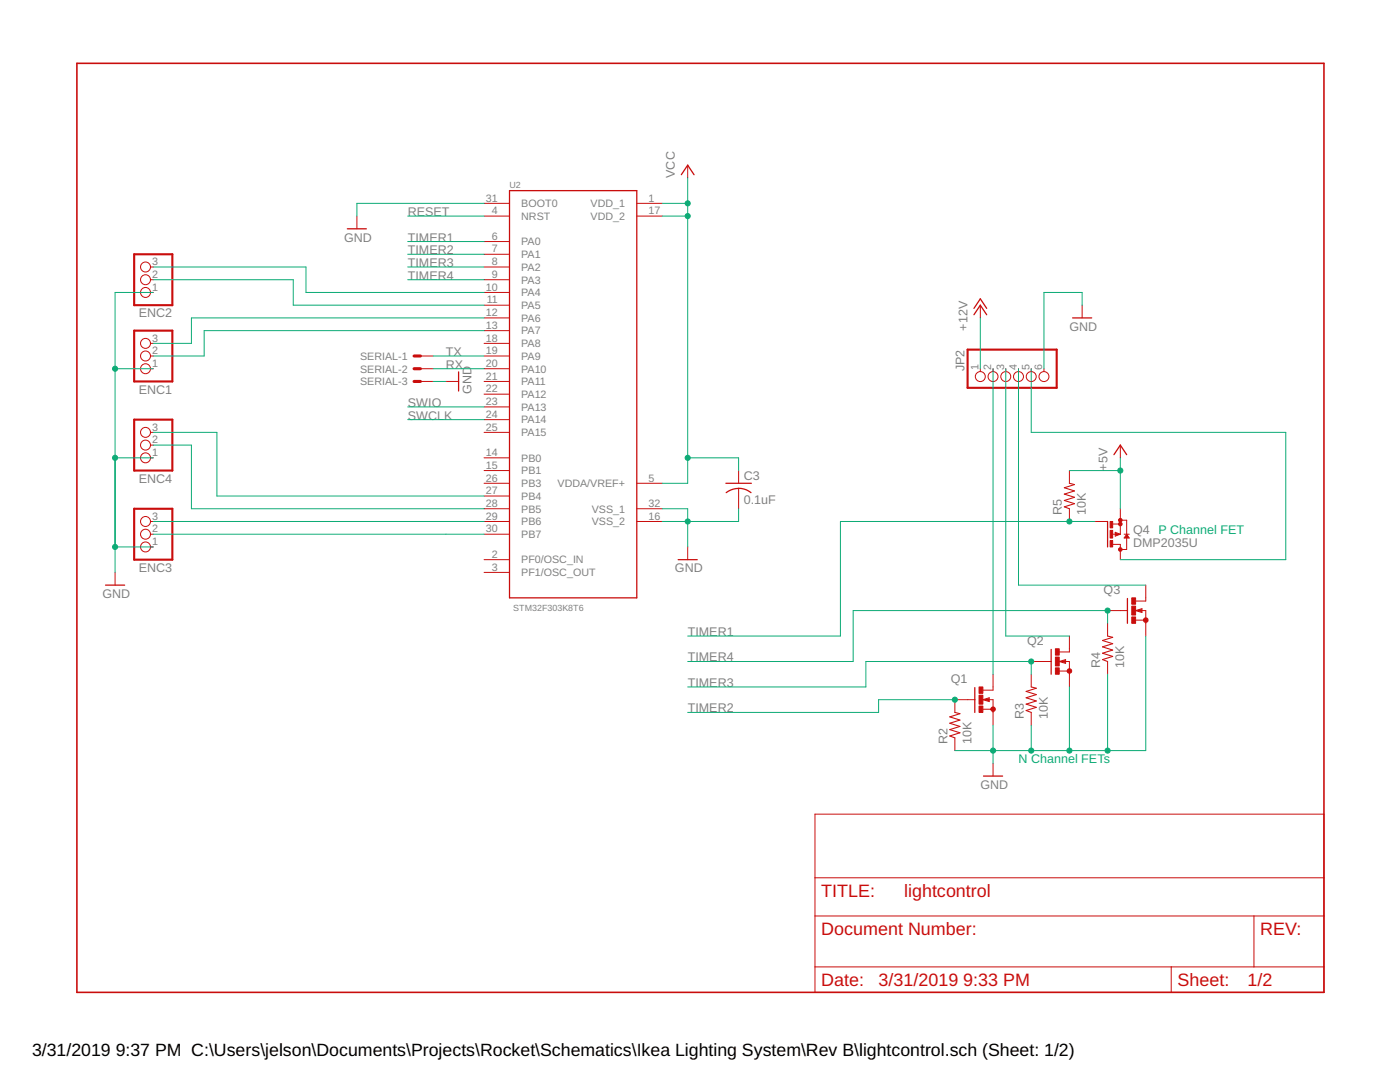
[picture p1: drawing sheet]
<svg xmlns="http://www.w3.org/2000/svg" width="279mm" height="216mm" viewBox="0 0 279 216" stroke-linecap="round" stroke-linejoin="round" font-family="sans-serif">
<path d="M26.8 50.7h7.6v10.2h-7.6zM26.8 66h7.6v10.1h-7.6zM193.1 69.8h17.8v7.6h-17.8zM26.8 83.7h7.6v10.2h-7.6zM26.8 101.5h7.6v10.2h-7.6z" fill="none" stroke="#c90d0c" stroke-width=".42"/>
<g fill="none" stroke="#c90d0c" stroke-width=".2">
<path d="M137.2 33v2.5M30 58.4h.6M30 55.8h.6M30 53.3h.6M71.2 43.1v2.6M96.6 58.4h5.1M96.6 55.8h5.1M96.6 53.3h5.1M96.6 43.1h5.1M96.6 40.6h5.1M96.6 48.2h5.1M96.6 50.7h5.1"/>
<path d="M127.1 43.1h5.1M127.1 40.6h5.1M30 73.6h.6M30 71h.6M30 68.5h.6M83.9 73.6h2.5M83.9 71h2.5M83.9 76.1h2.5M89 76.1h2.5M96.6 73.6h5.1M96.6 71h5.1M96.6 68.5h5.1"/>
<path d="M96.6 60.9h5.1M96.6 63.4h5.1M96.6 66h5.1M96.6 76.1h5.1M96.6 78.7h5.1M195.6 60.9v2.5M195.6 73.6v.5M198.2 73.6v.5M200.7 73.6v.5M203.3 73.6v.5M205.8 73.6v.5M208.3 73.6v.5"/>
<path d="M216 60.9v2.5M30 91.4h.6M30 88.8h.6M30 86.3h.6M96.6 91.4h5.1M96.6 86.3h5.1M96.6 93.9h5.1M96.6 96.4h5.1M96.6 99h5.1M96.6 81.2h5.1M96.6 83.7h5.1M127.1 96.4h5.1"/>
<path d="M147.4 93.9v2.5M147.4 97.5v4M213.4 93.9v2.5M223.6 88.8v2.6M23 114.2v2.6M30 109.1h.6M30 106.6h.6M30 104.1h.6M96.6 106.6h5.1M96.6 104.1h5.1M96.6 101.5h5.1M96.6 111.7h5.1"/>
<path d="M96.6 114.2h5.1M127.1 104.1h5.1M127.1 101.5h5.1M137.2 109.1v2.6M213.4 101.5v2.6M218.5 104.1h2.5M222.1 106.6h1.5M222.1 108.6h1.5v3.1M222.1 104.6h1.5M222.6 106.2l1 .4-1 .4zM223.6 101.5v5.1M223.6 103.8h1.3v5.8h-1.3"/>
<path d="M224.3 106.6h1.1M224.9 106.6l.5 .8h-1.1zM228.7 116.8v3.1h-2M194.5 139.6h-3.9v2.6M196.2 139.6h2v5.1M196.2 139.6l1.2-.4v.8zM198.2 134.5v3.2h-2M205.8 134.5v2.6M205.8 132h4M211.4 132h2v5.1M211.4 132l1.3-.4v.8zM211.4 133.9h2"/>
<path d="M213.4 126.9v3.2h-2M221 121.8h4M221 124.4v2.5M221 132v2.5M226.6 121.8h2.1v5.1M226.6 121.8l1.3-.3v.7zM226.6 123.7h2.1M190.6 147.2v2.6M196.2 141.5h2M198.2 152.3v2.6M205.8 142.2v2.5M162.6 162.5h101.6v35.5h-101.6z"/>
<path d="M162.6 175.2h101.6M162.6 182.8h101.6M162.6 192.9h101.6M233.7 192.9v5.1M250.3 182.8v10.1"/>
<circle cx="29" cy="55.8" r=".99"/>
<circle cx="29" cy="58.4" r=".99"/>
<circle cx="29" cy="53.3" r=".99"/>
<circle cx="29" cy="73.6" r=".99"/>
<circle cx="29" cy="68.5" r=".99"/>
<circle cx="29" cy="71" r=".99"/>
<circle cx="195.6" cy="75.1" r=".99"/>
<circle cx="198.2" cy="75.1" r=".99"/>
<circle cx="200.7" cy="75.1" r=".99"/>
<circle cx="203.3" cy="75.1" r=".99"/>
<circle cx="205.8" cy="75.1" r=".99"/>
<circle cx="208.3" cy="75.1" r=".99"/>
<circle cx="29" cy="91.4" r=".99"/>
<circle cx="29" cy="88.8" r=".99"/>
<circle cx="29" cy="86.3" r=".99"/>
<circle cx="29" cy="109.1" r=".99"/>
<circle cx="29" cy="106.6" r=".99"/>
<circle cx="29" cy="104.1" r=".99"/>
</g>
<g fill="none" stroke="#c90d0c" stroke-width=".25">
<path d="M101.7 38h25.4v81.3h-25.4zM136 34.9l1.2-1.9 1.3 1.9M69.3 45.7h3.8M91.5 74.2v3.8M194.4 62.8l1.2-1.9 1.3 1.9M194.4 61.5l1.2-1.9 1.3 1.9M214.1 63.4h3.8M144.9 96.4h5M144.9 98.3a4 4 0 0 1 5 0M222.3 90.7l1.3-1.9 1.3 1.9M21.1 116.8h3.8M135.3 111.7h3.8"/>
<path d="M221 104.1v5M223.1 106.6l-.4-.1v.2l.5-.1M224.9 106.8l.2 .4h-.5zM225 119.4v5M194.5 137.2v5M209.8 129.6v4.9M196.3 154.9h3.8"/>
</g>
<path d="M15.3 12.6h248.9v185.4h-248.9zM197.3 139.5l-.5 .1 .5 .1M212.5 131.9l-.5 .1 .5 .1M227.8 121.7l-.5 .1 .5 .2" fill="none" stroke="#c90d0c" stroke-width=".32"/>
<g fill="#c90d0c" stroke="#c90d0c" stroke-width=".2">
<path d="M197.8 141.3a.46 .46 0 0 1 .7-.1 .46 .46 0 0 1-.2 .7 .46 .46 0 0 1-.6-.4h.5h-.5z" fill-rule="evenodd"/>
<path d="M213.2 133.5a.46 .46 0 0 1 .7 .2 .46 .46 0 0 1-.4 .6 .46 .46 0 0 1-.5-.4h.5h-.5z" fill-rule="evenodd"/>
<path d="M228.3 123.5a.46 .46 0 0 1 .7-.1 .46 .46 0 0 1-.1 .7 .46 .46 0 0 1-.7-.4h.5h-.5z" fill-rule="evenodd"/>
<circle cx="223.6" cy="103.8" r=".36"/>
<circle cx="223.6" cy="104.6" r=".36"/>
<circle cx="223.6" cy="109.6" r=".36"/>
</g>
<g fill="#c90d0c" stroke="#c90d0c" stroke-width=".2">
<path d="M195.4 140.9h.8v1.3h-.8z"/>
<path d="M195.4 137.1h.8v1.2h-.8z"/>
<path d="M195.4 138.7h.8v1.8h-.8z"/>
<path d="M210.6 133.3h.8v1.2h-.8z"/>
<path d="M210.6 129.5h.8v1.2h-.8z"/>
<path d="M210.6 131.1h.8v1.8h-.8z"/>
<path d="M225.9 123.1h.7v1.3h-.7z"/>
<path d="M225.9 119.3h.7v1.3h-.7z"/>
<path d="M225.9 120.9h.7v1.8h-.7z"/>
<path d="M221.6 107.9h.5v1.2h-.5z"/>
<path d="M221.6 104.1h.5v1.2h-.5z"/>
<path d="M221.6 105.8h.5v1.6h-.5z"/>
</g>
<path d="M213.4 96.4l1 .3-2 .6 2 .7-2 .6 2 .6-2 .7 2 .6-2 .6 1 .4M205.8 137.1l1 .2-2 .7 2 .6-2 .6 2 .7-2 .6 2 .6-2 .7 1 .4M221 126.9l1.1 .3-2.1 .6 2.1 .6-2.1 .7 2.1 .6-2.1 .6 2.1 .7-2.1 .6 1 .4M190.6 142.2l1 .2-2.1 .6 2.1 .7-2.1 .6 2.1 .6-2.1 .7 2.1 .6-2.1 .7 1.1 .3" fill="none" stroke="#c90d0c" stroke-width=".21"/>
<path d="M82.6 71h1.3M82.6 73.6h1.3M82.6 76.1h1.3" fill="none" stroke="#c90d0c" stroke-width=".61"/>
<g fill="none" stroke="#0dab76" stroke-width=".2">
<path d="M137.2 35.5v60.9h-5M30.6 58.4h-7.6v55.8M30.6 53.3h30.5v5.1h35.5M30.6 55.8h27.9v5.1h38.1M81.4 55.8h15.2M81.4 53.3h15.2M81.4 50.7h15.2M81.4 48.2h15.2M81.4 43.1h15.2M96.6 40.6h-25.4v2.5M132.2 40.6h5M132.2 43.1h5"/>
<path d="M23 73.6h7.6M86.4 73.6h10.2M86.4 76.1h2.6M86.4 71h10.2M96.6 66h-55.9v5h-10.1M96.6 63.4h-58.4v5.1h-7.6M195.6 63.4v10.2M198.2 73.6v60.9M200.7 73.6v53.3h12.7M203.3 73.6v43.2h25.4M205.8 73.6v12.7h50.8v25.4h-33M216 60.9v-2.5h-7.7v15.2"/>
<path d="M23 91.4h7.6M30.6 88.8h7.6v12.7h58.4M30.6 86.3h12.7v12.7h53.3M81.4 81.2h15.2M81.4 83.7h15.2M137.2 91.4h10.2v2.5M213.4 93.9h10.2M223.6 91.4v10.1M23 109.1h7.6M30.6 104.1h66M30.6 106.6h66M132.2 101.5h5v7.6"/>
<path d="M147.4 101.5v2.6h-15.2M218.5 104.1h-50.8v22.8h-30.5M190.6 139.6h-15.3v2.6h-38.1M205.8 134.5v-2.5h-33v5.1h-35.6M213.4 137.1v12.7M221 124.4v-2.6h-50.7v10.2h-33.1M221 134.5v15.3M228.7 126.9v22.9h-38.1M198.2 144.7v7.6M205.8 144.7v5.1"/>
</g>
<g fill="#0dab76" stroke="#0dab76" stroke-width=".2">
<circle cx="213.4" cy="149.8" r=".51"/>
<circle cx="221" cy="149.8" r=".51"/>
<circle cx="205.8" cy="149.8" r=".51"/>
<circle cx="198.2" cy="149.8" r=".51"/>
<circle cx="23" cy="73.6" r=".51"/>
<circle cx="23" cy="109.1" r=".51"/>
<circle cx="23" cy="91.4" r=".51"/>
<circle cx="137.2" cy="104.1" r=".51"/>
<circle cx="223.6" cy="93.9" r=".51"/>
<circle cx="221" cy="121.8" r=".51"/>
<circle cx="205.8" cy="132" r=".51"/>
<circle cx="190.6" cy="139.6" r=".51"/>
<circle cx="213.4" cy="104.1" r=".51"/>
<circle cx="137.2" cy="40.6" r=".51"/>
<circle cx="137.2" cy="43.1" r=".51"/>
<circle cx="137.2" cy="91.4" r=".51"/>
</g>
<g font-size="3.6" fill="#c90d0c">
<text x="163.9" y="179">TITLE:</text>
<text x="180.4" y="179">lightcontrol</text>
<text x="163.9" y="186.6">Document Number:</text>
<text x="251.5" y="186.6">REV:</text>
<text x="163.9" y="196.7">Date:</text>
<text x="175.3" y="196.7">3/31/2019</text>
<text x="192.2" y="196.7">9:33 PM</text>
<text x="235" y="196.7">Sheet:</text>
<text x="249" y="196.7">1/2</text>
</g>
<g font-size="3.5">
<text x="6.4" y="210.7">3/31/2019</text>
<text x="23.1" y="210.7">9:37 PM C:\Users\jelson\Documents\Projects\Rocket\Schematics\Ikea Lighting System\Rev B\lightcontrol.sch (Sheet: 1/2)</text>
</g>
<g font-size="2.5" fill="#808080">
<text x="134.7" y="35.5" transform="rotate(-90 134.7 35.5)">VCC</text>
<text x="81.4" y="43.1">RESET</text>
<text x="68.7" y="48.2">GND</text>
<text x="81.4" y="53.3">TIMER3</text>
<text x="81.4" y="50.7">TIMER2</text>
<text x="81.4" y="48.2">TIMER1</text>
<text x="81.4" y="55.8">TIMER4</text>
<text x="27.7" y="63.3">ENC2</text>
<text x="193.1" y="66" transform="rotate(-90 193.1 66)">+12V</text>
<text x="213.4" y="66">GND</text>
<text x="89" y="71">TX</text>
<text x="89" y="73.6">RX</text>
<text x="192.5" y="74.1" transform="rotate(-90 192.5 74.1)">JP2</text>
<text x="27.7" y="78.5">ENC1</text>
<text x="81.4" y="81.2">SWIO</text>
<text x="81.4" y="83.7">SWCLK</text>
<text x="94.1" y="78.7" transform="rotate(-90 94.1 78.7)">GND</text>
<text x="148.4" y="95.8">C3</text>
<text x="221" y="93.9" transform="rotate(-90 221 93.9)">+5V</text>
<text x="27.7" y="96.3">ENC4</text>
<text x="148.4" y="100.6">0.1uF</text>
<text x="211.9" y="102.8" transform="rotate(-90 211.9 102.8)">R5</text>
<text x="216.7" y="102.8" transform="rotate(-90 216.7 102.8)">10K</text>
<text x="226.1" y="106.6">Q4</text>
<text x="226.1" y="109.1">DMP2035U</text>
<text x="20.4" y="119.3">GND</text>
<text x="27.7" y="114.1">ENC3</text>
<text x="134.7" y="114.2">GND</text>
<text x="220.2" y="118.5">Q3</text>
<text x="137.2" y="132">TIMER4</text>
<text x="137.2" y="126.9">TIMER1</text>
<text x="205" y="128.7">Q2</text>
<text x="137.2" y="137.1">TIMER3</text>
<text x="189.8" y="136.3">Q1</text>
<text x="219.5" y="133.3" transform="rotate(-90 219.5 133.3)">R4</text>
<text x="224.3" y="133.3" transform="rotate(-90 224.3 133.3)">10K</text>
<text x="137.2" y="142.1">TIMER2</text>
<text x="204.3" y="143.4" transform="rotate(-90 204.3 143.4)">R3</text>
<text x="209.1" y="143.4" transform="rotate(-90 209.1 143.4)">10K</text>
<text x="189.1" y="148.5" transform="rotate(-90 189.1 148.5)">R2</text>
<text x="193.9" y="148.5" transform="rotate(-90 193.9 148.5)">10K</text>
<text x="195.7" y="157.4">GND</text>
</g>
<g font-size="2.5" fill="#0dab76">
<text x="231.2" y="106.6">P Channel FET</text>
<text x="203.3" y="152.3">N Channel FETs</text>
</g>
<g font-size="2.1" fill="#808080">
<text x="97" y="40.2">31</text>
<text x="104" y="41.3">BOOT0</text>
<text x="117.9" y="41.3">VDD_1</text>
<text x="129.4" y="40.2">1</text>
<text x="98.2" y="47.8">6</text>
<text x="98.2" y="42.8">4</text>
<text x="104" y="43.9">NRST</text>
<text x="117.9" y="43.9">VDD_2</text>
<text x="129.4" y="42.8">17</text>
<text x="30.4" y="52.9">3</text>
<text x="98.2" y="50.4">7</text>
<text x="98.2" y="52.9">8</text>
<text x="104" y="49">PA0</text>
<text x="104" y="51.5">PA1</text>
<text x="30.4" y="58">1</text>
<text x="30.4" y="55.5">2</text>
<text x="97" y="58">10</text>
<text x="98.2" y="55.5">9</text>
<text x="104" y="54">PA2</text>
<text x="104" y="56.6">PA3</text>
<text x="104" y="59.1">PA4</text>
<text x="97" y="63.1">12</text>
<text x="97" y="65.6">13</text>
<text x="97.1" y="60.5">11</text>
<text x="104" y="61.6">PA5</text>
<text x="104" y="64.2">PA6</text>
<text x="30.4" y="70.7">2</text>
<text x="30.4" y="68.2">3</text>
<text x="71.9" y="71.8">SERIAL-1</text>
<text x="97" y="68.2">18</text>
<text x="97" y="70.7">19</text>
<text x="104" y="66.7">PA7</text>
<text x="104" y="69.3">PA8</text>
<text x="104" y="71.8">PA9</text>
<text x="30.4" y="73.2">1</text>
<text x="71.9" y="74.3">SERIAL-2</text>
<text x="71.9" y="76.9">SERIAL-3</text>
<text x="97" y="73.2">20</text>
<text x="97" y="75.8">21</text>
<text x="104" y="74.3">PA10</text>
<text x="104" y="76.9">PA11</text>
<text x="195.3" y="73.8" transform="rotate(-90 195.3 73.8)">1</text>
<text x="197.8" y="73.8" transform="rotate(-90 197.8 73.8)">2</text>
<text x="200.4" y="73.8" transform="rotate(-90 200.4 73.8)">3</text>
<text x="202.9" y="73.8" transform="rotate(-90 202.9 73.8)">4</text>
<text x="205.5" y="73.8" transform="rotate(-90 205.5 73.8)">5</text>
<text x="208" y="73.8" transform="rotate(-90 208 73.8)">6</text>
<text x="97" y="78.3">22</text>
<text x="97" y="80.8">23</text>
<text x="97" y="83.4">24</text>
<text x="104" y="79.4">PA12</text>
<text x="104" y="82">PA13</text>
<text x="30.4" y="88.5">2</text>
<text x="30.4" y="85.9">3</text>
<text x="97" y="85.9">25</text>
<text x="104" y="84.5">PA14</text>
<text x="104" y="87">PA15</text>
<text x="30.4" y="91">1</text>
<text x="97" y="91">14</text>
<text x="97" y="93.5">15</text>
<text x="104" y="92.1">PB0</text>
<text x="104" y="94.7">PB1</text>
<text x="97" y="96.1">26</text>
<text x="97" y="98.6">27</text>
<text x="97" y="101.2">28</text>
<text x="104" y="97.2">PB3</text>
<text x="104" y="99.7">PB4</text>
<text x="111.3" y="97.2">VDDA/VREF+</text>
<text x="129.4" y="101.2">32</text>
<text x="129.4" y="96.1">5</text>
<text x="30.4" y="106.2">2</text>
<text x="30.4" y="103.7">3</text>
<text x="97" y="103.7">29</text>
<text x="97" y="106.2">30</text>
<text x="104" y="102.3">PB5</text>
<text x="104" y="104.8">PB6</text>
<text x="104" y="107.4">PB7</text>
<text x="118.1" y="104.8">VSS_2</text>
<text x="118.1" y="102.3">VSS_1</text>
<text x="129.4" y="103.7">16</text>
<text x="30.4" y="108.8">1</text>
<text x="98.2" y="111.3">2</text>
<text x="98.2" y="113.9">3</text>
<text x="104" y="112.4">PF0/OSC_IN</text>
<text x="104" y="115">PF1/OSC_OUT</text>
</g>
<g font-size="1.8" fill="#808080">
<text x="101.7" y="37.5">U2</text>
<text x="102.4" y="121.9">STM32F303K8T6</text>
</g>
</svg>
